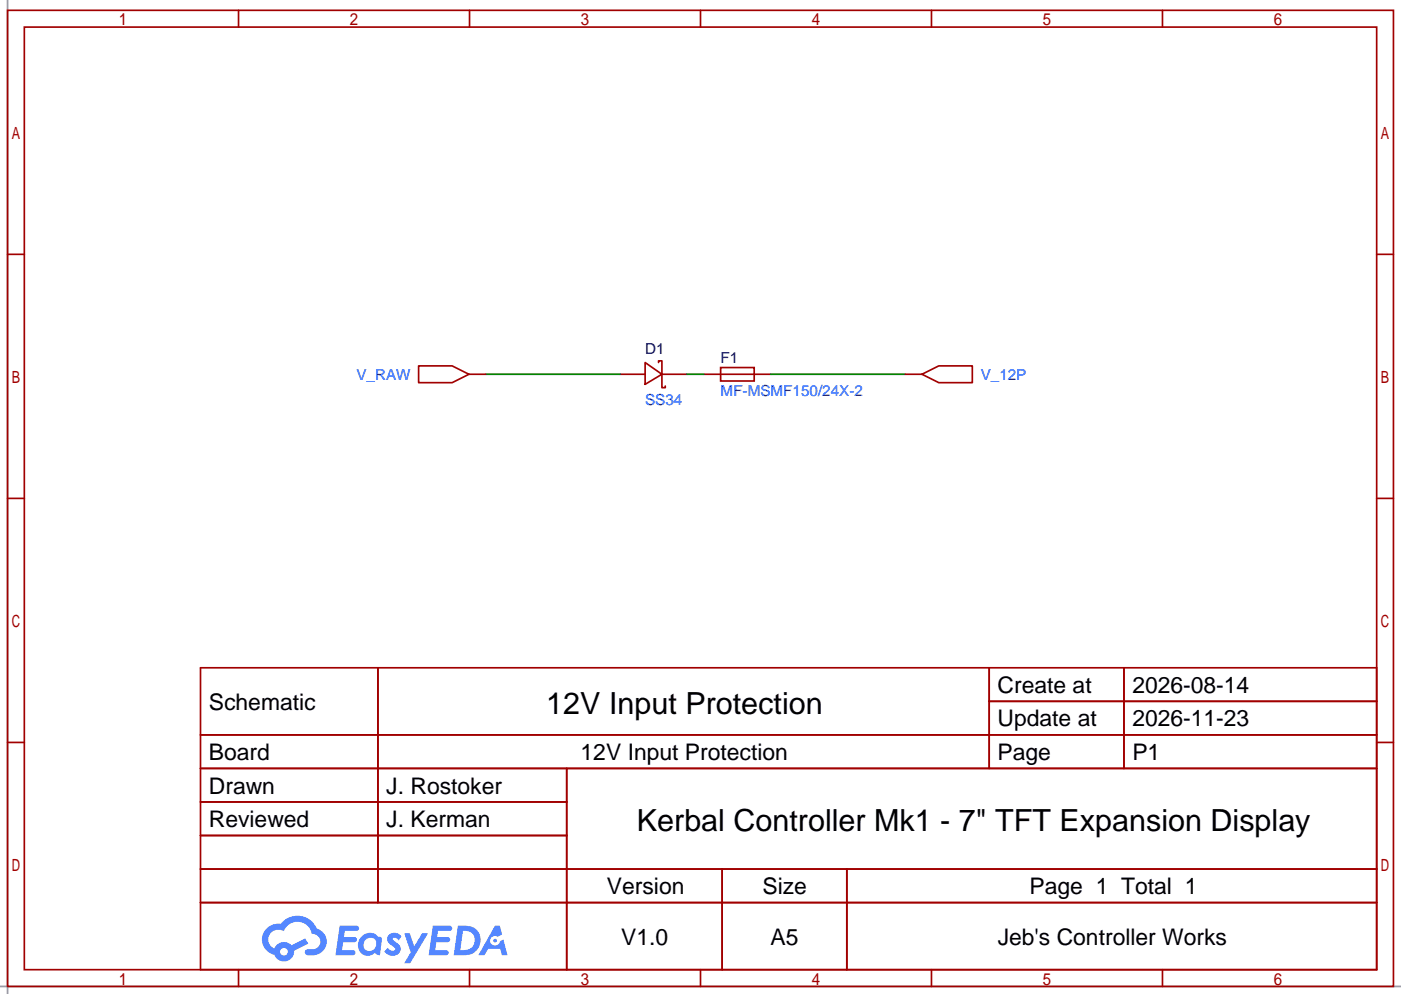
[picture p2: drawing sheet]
<svg xmlns="http://www.w3.org/2000/svg" width="212mm" height="151mm" viewBox="0 0 212 151" stroke-linecap="round" stroke-linejoin="round" font-family="sans-serif">
<path d="M1.1 0v150.5M0 149.4h212.1" fill="none" stroke="#999" stroke-width=".25"/>
<g fill="none" stroke="#a10000" stroke-width=".25">
<path d="M1.1 1.6h209.8v147.8h-209.8zM3.7 4.1h204.7v142.8h-204.7zM36.1 1.6v2.5M71.1 1.6v2.5M106 1.6v2.5M141 1.6v2.5M176 1.6v2.5M1.1 38.5h2.6M208.4 38.5h2.5M1.1 75.5h2.6M208.4 75.5h2.5M1.1 112.4h2.6"/>
<path d="M30.4 101.1h178v45.8h-178zM30.4 111.3h178M30.4 116.4h178M57.2 101.1v35.6M85.8 116.4v30.5M149.8 101.1v15.3M149.8 106.2h58.6M170.2 101.1v15.3M208.4 112.4h2.5M30.4 121.5h55.4M30.4 131.6h178M30.4 126.5h55.4"/>
<path d="M30.4 136.7h178M109.3 131.6v15.3M128.2 131.6v15.3M36.1 146.9v2.5M71.1 146.9v2.5M106 146.9v2.5M141 146.9v2.5M176 146.9v2.5"/>
</g>
<g fill="#5487ff">
<path d="M58.9 141.5a1.3 1.3 0 0 1 1.9 .3l-.4 .6a.54 .54 0 0 0-1-.2l.1 .1a2.32 2.32 0 0 1 1.2 1.4 1.36 1.36 0 0 1-1.1 1.1 1.36 1.36 0 0 1-1.4-.7l.5-.6a.7 .7 0 0 0 1.1 .3v-.2a2.4 2.4 0 0 1-1.2-1.4l.1-.5z"/>
<path d="M61.2 141.3h.8l.7 2 1.2-2h.9l-2.7 4.6h-.9l1-1.7z"/>
<path d="M51.4 140.2h1.7a1.31 1.31 0 0 1 1.2 .2 .4 .4 0 0 1-.4 .6h-1.7l-.1 .9h1.6a.4 .4 0 0 1 .3 .4 .4 .4 0 0 1-.4 .4h-1.7l-.1 1.2h.8a1.23 1.23 0 0 1 1.2 .2 .39 .39 0 0 1-.4 .6h-2.6z"/>
<path d="M65.5 140.2h1.7a1.32 1.32 0 0 1 1.2 .2 .39 .39 0 0 1-.3 .6h-1.8l-.1 .9h1.6a.4 .4 0 0 1 .4 .4 .4 .4 0 0 1-.5 .4h-1.6l-.2 1.2h.8a1.23 1.23 0 0 1 1.2 .2 .39 .39 0 0 1-.4 .6h-2.6z"/>
<path d="M74.9 140.2h.8l.3 1.3-.6 .4a.75 .75 0 0 0-1.1 .3 .75 .75 0 0 0 .4 1 .75 .75 0 0 0 1-.6l.5-.3 .6 2.4h-.8l-.3-1h-1.8l-.5 1h-1z"/>
<path d="M69.3 140.2l-.6 4.5h1.4a2.27 2.27 0 0 0 2.6-1.7 2.27 2.27 0 0 0-1.4-2.7zM70.1 141a1.5 1.5 0 0 1 1.8 1.5 1.5 1.5 0 0 1-1.9 1.4h-.3z"/>
<path d="M54.7 141.8a1.62 1.62 0 0 0-.4 2.1 1.62 1.62 0 0 0 2.1 .7l.3-.3 .4 .3 .4 .1 .3-2.5-.1-.3h-.2a.57 .57 0 0 1-.6-.4 1.73 1.73 0 0 0-2.2 .3zM55.3 142.3a.96 .96 0 0 1 1.5 0 .96 .96 0 0 1-.2 1.5 .95 .95 0 0 1-1.4-.1 .95 .95 0 0 1 .1-1.4z"/>
<path d="M40.4 140.6a2.37 2.37 0 0 0 1.1 4 1.54 1.54 0 0 0 1.8 1 1.54 1.54 0 0 0 1.2-1.6l2.2-1.1-.5-.8-2.1 1.1a1.57 1.57 0 0 0-2.6 .4 1.5 1.5 0 0 1-.7-2.1 1.5 1.5 0 0 1 2.2-.5 2.23 2.23 0 0 1 2.3-1.4 2.23 2.23 0 0 1 1.9 1.8 1.16 1.16 0 0 1 1.3 1.1 1.16 1.16 0 0 1-1.1 1.3h-.7a.47 .47 0 0 0-.6 .3 .47 .47 0 0 0 .5 .6 2.26 2.26 0 0 0 2.8-2.6 2.12 2.12 0 0 0-1.4-1.5 3.2 3.2 0 0 0-5.5-.7h-.3a2.55 2.55 0 0 0-1.8 .7zM42.4 144.1a.6 .6 0 0 1 1.2 0 .6 .6 0 0 1-1.2 0z"/>
<circle cx="74.9" cy="142.5" r=".28"/>
</g>
<path d="M71 56.7h2.5M93.9 56.7h3.8M100.2 56.7h3.8M106.6 56.7h2.5M114.2 56.7h2.5M137 56.7h2.6" fill="none" stroke="#870000" stroke-width=".25"/>
<path d="M63.4 55.4h5.1l2.5 1.3-2.5 1.3h-5.1zM97.7 54.9l2.5 1.8-2.5 1.5zM99.7 54.9v-.3h.5v4.1h.5v-.2M109.1 55.7h5.1v2h-5.1zM109.1 56.7h5.1M139.6 56.7l2.5-1.3h5.1v2.6h-5.1z" fill="none" stroke="#a10000" stroke-width=".25"/>
<path d="M73.5 56.7h20.4M104 56.7h2.6M116.7 56.7h20.3" fill="none" stroke="#008700" stroke-width=".25"/>
<g font-size="4.6">
<text x="82.7" y="108.1">12V Input Protection</text>
<text x="96.4" y="125.8">Kerbal Controller Mk1 - 7&quot; TFT Expansion Display</text>
</g>
<g font-size="3.5">
<text x="31.6" y="107.5">Schematic</text>
<text x="151" y="104.9">Create at</text>
<text x="171.4" y="104.9">2026-08-14</text>
<text x="151" y="110">Update at</text>
<text x="171.4" y="110">2026-11-23</text>
<text x="31.6" y="115.1">Board</text>
<text x="87.9" y="115.1">12V Input Protection</text>
<text x="151" y="115.1">Page</text>
<text x="171.4" y="115.1">P1</text>
<text x="31.6" y="120.2">Drawn</text>
<text x="31.6" y="125.3">Reviewed</text>
<text x="58.5" y="120.2">J. Rostoker</text>
<text x="58.5" y="125.3">J. Kerman</text>
<text x="91.9" y="135.4">Version</text>
<text x="115.4" y="135.4">Size</text>
<text x="155.9" y="135.4">Page 1 Total 1</text>
<text x="94" y="143">V1.0</text>
<text x="116.7" y="143">A5</text>
<text x="151" y="143">Jeb's Controller Works</text>
</g>
<g font-size="2.3" fill="#000080">
<text x="97.7" y="53.7">D1</text>
<text x="109.1" y="54.9">F1</text>
</g>
<g font-size="2.3" fill="#00f">
<text x="54" y="57.5">V_RAW</text>
<text x="148.5" y="57.5">V_12P</text>
<text x="97.7" y="61.3">SS34</text>
<text x="109.1" y="60">MF-MSMF150/24X-2</text>
</g>
</svg>
